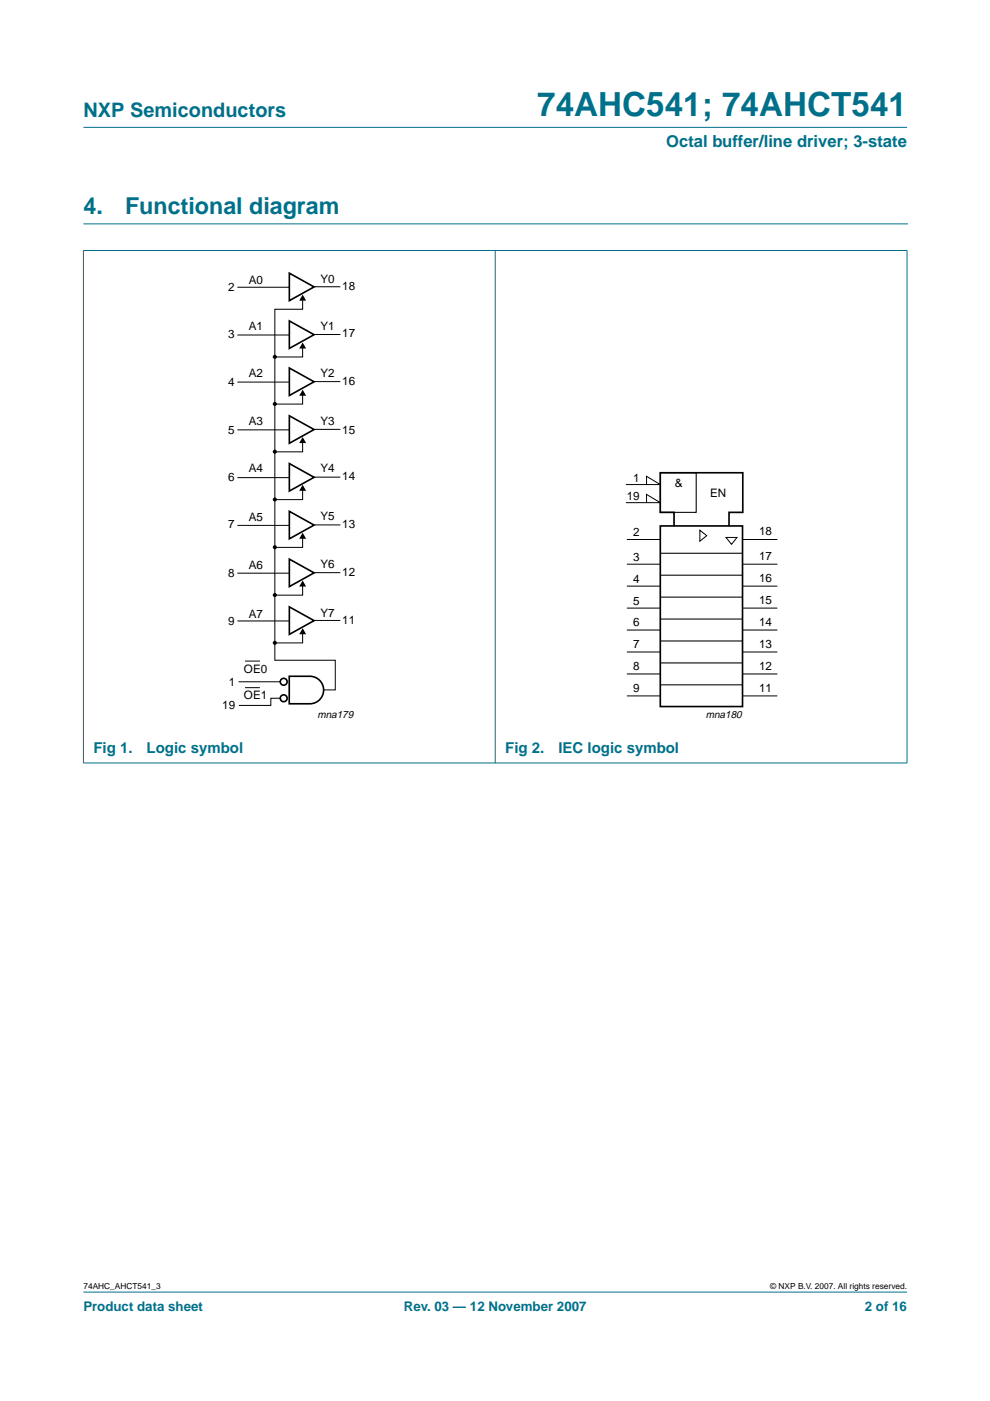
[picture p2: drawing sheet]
<svg xmlns="http://www.w3.org/2000/svg" width="210mm" height="297mm" viewBox="0 0 210 297" stroke-linecap="round" stroke-linejoin="round" font-family="sans-serif">
<g fill="#00708a" stroke="#00708a" stroke-width=".21">
<path d="M17.7 273.9h174.6z"/>
<path d="M17.7 27h174.6z"/>
<path d="M17.7 53.2v108.5z"/>
<path d="M105 53.1v108.7z"/>
<path d="M192.3 53.2v108.5z"/>
<path d="M17.6 53.1h174.8z"/>
<path d="M17.6 161.8h174.8z"/>
</g>
<path d="M17.7 47.5h174.7" fill="none" stroke="#00708a" stroke-width=".21"/>
<g fill="none" stroke="#000" stroke-width=".35">
<path d="M61.3 57.9l5.3 2.9-5.3 2.9zM61.3 78l5.3 2.9-5.3 3zM61.3 68l5.3 3-5.3 2.9zM61.3 98.3l5.3 2.9-5.3 2.9zM61.3 88.2l5.3 2.9-5.3 2.9zM61.3 118.5l5.3 3-5.3 2.9zM61.3 108.4l5.3 2.9-5.3 2.9zM140 111.5h17.4v38.3h-17.4zM142.9 111.5v-2.9h-2.9v-8.4h17.5v8.4h-2.9v2.9M61.3 128.7l5.3 2.9-5.3 2.9zM61.3 143.4h4.4a2.92 2.92 0 0 1 2.9 2.9 2.92 2.92 0 0 1-2.9 2.9h-4.4z"/>
<circle cx="60.1" cy="148" r=".73"/>
<circle cx="60.1" cy="144.5" r=".73"/>
</g>
<g fill="none" stroke="#000" stroke-width=".21">
<path d="M50.3 71h11M50.3 60.9h11M64.2 73.1v2.6h-6M64.2 63v2.6h-5.9v74.4h12.8v6.3h-2.5M66.6 70.9h5.6M66.6 60.8h5.6M50.3 91.1h11M50.3 81h11M64.2 93.2v2.6h-6M64.2 83.1v2.6h-6M66.6 91h5.6M66.6 80.9h5.6"/>
<path d="M50.3 111.4h11M50.3 101.3h11M64.2 113.5v2.6h-6M64.2 103.3v2.6h-6M66.6 111.3h5.6M66.6 101.2h5.6M132.7 106.6h7.3l-2.9-1.8v1.8M132.7 102.7h7.3l-2.9-1.7v1.7M132.9 119.6h7.1M132.9 114.4h7.1M148.4 112.4l1.4 1.2-1.4 1.1zM153.9 114h2.4l-1.2 1.4z"/>
<path d="M157.5 119.6h7.3M157.5 114.4h7.3M50.3 131.7h11M50.3 121.5h11M64.2 133.7v2.6h-6M64.2 123.6v2.6h-6M66.6 131.5h5.6M66.6 121.4h5.6M132.9 138.2h7.1M132.9 133.6h7.1M132.9 128.9h7.1M132.9 124.3h7.1"/>
<path d="M157.5 138.2h7.3M157.5 133.6h7.3M157.5 128.9h7.3M157.5 124.3h7.3M50.6 144.5h8.8M52 140.2h3.1M52 145.8h3.1M59.4 148h-2v1.6h-6.8M132.9 142.9h7.1M132.9 147.5h7.1M157.5 142.9h7.3M157.5 147.5h7.3"/>
</g>
<g fill="#000">
<path d="M64.2 62.5l.7 1.2h-1.5zM64.2 72.6l.7 1.3h-1.5zM64.2 82.6l.7 1.3h-1.5zM64.2 92.7l.7 1.2h-1.5zM64.2 102.8l.7 1.3h-1.5zM64.2 113l.7 1.2h-1.5zM64.2 123.1l.7 1.3h-1.5zM64.2 133.2l.7 1.3h-1.5z"/>
<circle cx="58.3" cy="75.7" r=".44"/>
<circle cx="58.3" cy="95.8" r=".44"/>
<circle cx="58.3" cy="85.6" r=".44"/>
<circle cx="58.3" cy="105.9" r=".44"/>
<circle cx="58.3" cy="116" r=".44"/>
<circle cx="58.3" cy="126.2" r=".44"/>
<circle cx="58.3" cy="136.3" r=".44"/>
</g>
<path d="M140 100.2h7.6v8.4h-7.6zM140 117.3h17.4M140 135.9h17.4M140 131.3h17.4M140 126.6h17.4M140 122h17.4M140 145.2h17.4M140 140.6h17.4" fill="none" stroke="#000" stroke-width=".23"/>
<text font-size="7.1" fill="#00708a" x="113.9" y="24.7">74AHC541; 74AHCT541</text>
<g font-size="4.9" fill="#00708a">
<text x="17.7" y="45.5">4.</text>
<text x="26.5" y="45.5">Functional diagram</text>
</g>
<text font-size="4.2" fill="#00708a" x="17.7" y="24.9">NXP Semiconductors</text>
<text font-size="3.5" fill="#00708a" x="141.3" y="31.1">Octal buffer/line driver; 3-state</text>
<g font-size="3.2" fill="#00708a">
<text x="19.8" y="159.6">Fig 1.</text>
<text x="31.1" y="159.6">Logic symbol</text>
<text x="107.1" y="159.6">Fig 2.</text>
<text x="118.4" y="159.6">IEC logic symbol</text>
</g>
<g font-size="2.8" fill="#00708a">
<text x="17.7" y="278">Product data sheet</text>
<text x="85.6" y="278">Rev. 03 — 12 November 2007</text>
<text x="183.4" y="278">2 of 16</text>
</g>
<g font-size="2.5">
<text x="67.9" y="59.9">Y0</text>
<text x="48.4" y="61.7">2</text>
<text x="52.8" y="60.1">A0</text>
<text x="72.6" y="61.6">18</text>
<text x="48.4" y="71.6">3</text>
<text x="52.8" y="70">A1</text>
<text x="67.9" y="69.9">Y1</text>
<text x="72.6" y="71.5">17</text>
<text x="48.4" y="81.7">4</text>
<text x="52.8" y="79.9">A2</text>
<text x="67.9" y="79.8">Y2</text>
<text x="72.6" y="81.6">16</text>
<text x="48.4" y="92">5</text>
<text x="52.8" y="90.1">A3</text>
<text x="67.9" y="90">Y3</text>
<text x="72.6" y="91.9">15</text>
<text x="48.4" y="101.9">6</text>
<text x="52.8" y="100.2">A4</text>
<text x="67.9" y="100.1">Y4</text>
<text x="72.6" y="101.8">14</text>
<text x="132.9" y="106.1">19</text>
<text x="134.2" y="102.2">1</text>
<text x="143.1" y="103.4">&amp;</text>
<text x="150.6" y="105.3">EN</text>
<text x="48.4" y="112">7</text>
<text x="52.8" y="110.4">A5</text>
<text x="67.9" y="110.3">Y5</text>
<text x="72.6" y="111.9">13</text>
<text x="134.2" y="113.7">2</text>
<text x="161" y="113.5">18</text>
<text x="134.2" y="118.9">3</text>
<text x="161" y="118.7">17</text>
<text x="48.4" y="122.3">8</text>
<text x="52.8" y="120.6">A6</text>
<text x="67.9" y="120.5">Y6</text>
<text x="72.6" y="122.2">12</text>
<text x="134.2" y="123.5">4</text>
<text x="161" y="123.4">16</text>
<text x="52.8" y="130.9">A7</text>
<text x="67.9" y="130.7">Y7</text>
<text x="134.2" y="128.2">5</text>
<text x="161" y="128">15</text>
<text x="48.4" y="132.4">9</text>
<text x="72.6" y="132.3">11</text>
<text x="134.2" y="132.8">6</text>
<text x="134.2" y="137.5">7</text>
<text x="161" y="137.3">13</text>
<text x="161" y="132.7">14</text>
<text x="51.7" y="142.6">OE0</text>
<text x="134.2" y="142.1">8</text>
<text x="161" y="142">12</text>
<text x="48.5" y="145.4">1</text>
<text x="51.7" y="148.2">OE1</text>
<text x="134.2" y="146.7">9</text>
<text x="161" y="146.7">11</text>
<text x="47.1" y="150.3">19</text>
</g>
<g font-size="2.2">
<text x="67.3" y="152.1">mna179</text>
<text x="149.6" y="152.3">mna180</text>
</g>
<g font-size="1.8">
<text x="17.7" y="273.4">74AHC_AHCT541_3</text>
<text x="163.3" y="273.4">© NXP B.V. 2007. All rights reserved.</text>
</g>
</svg>
